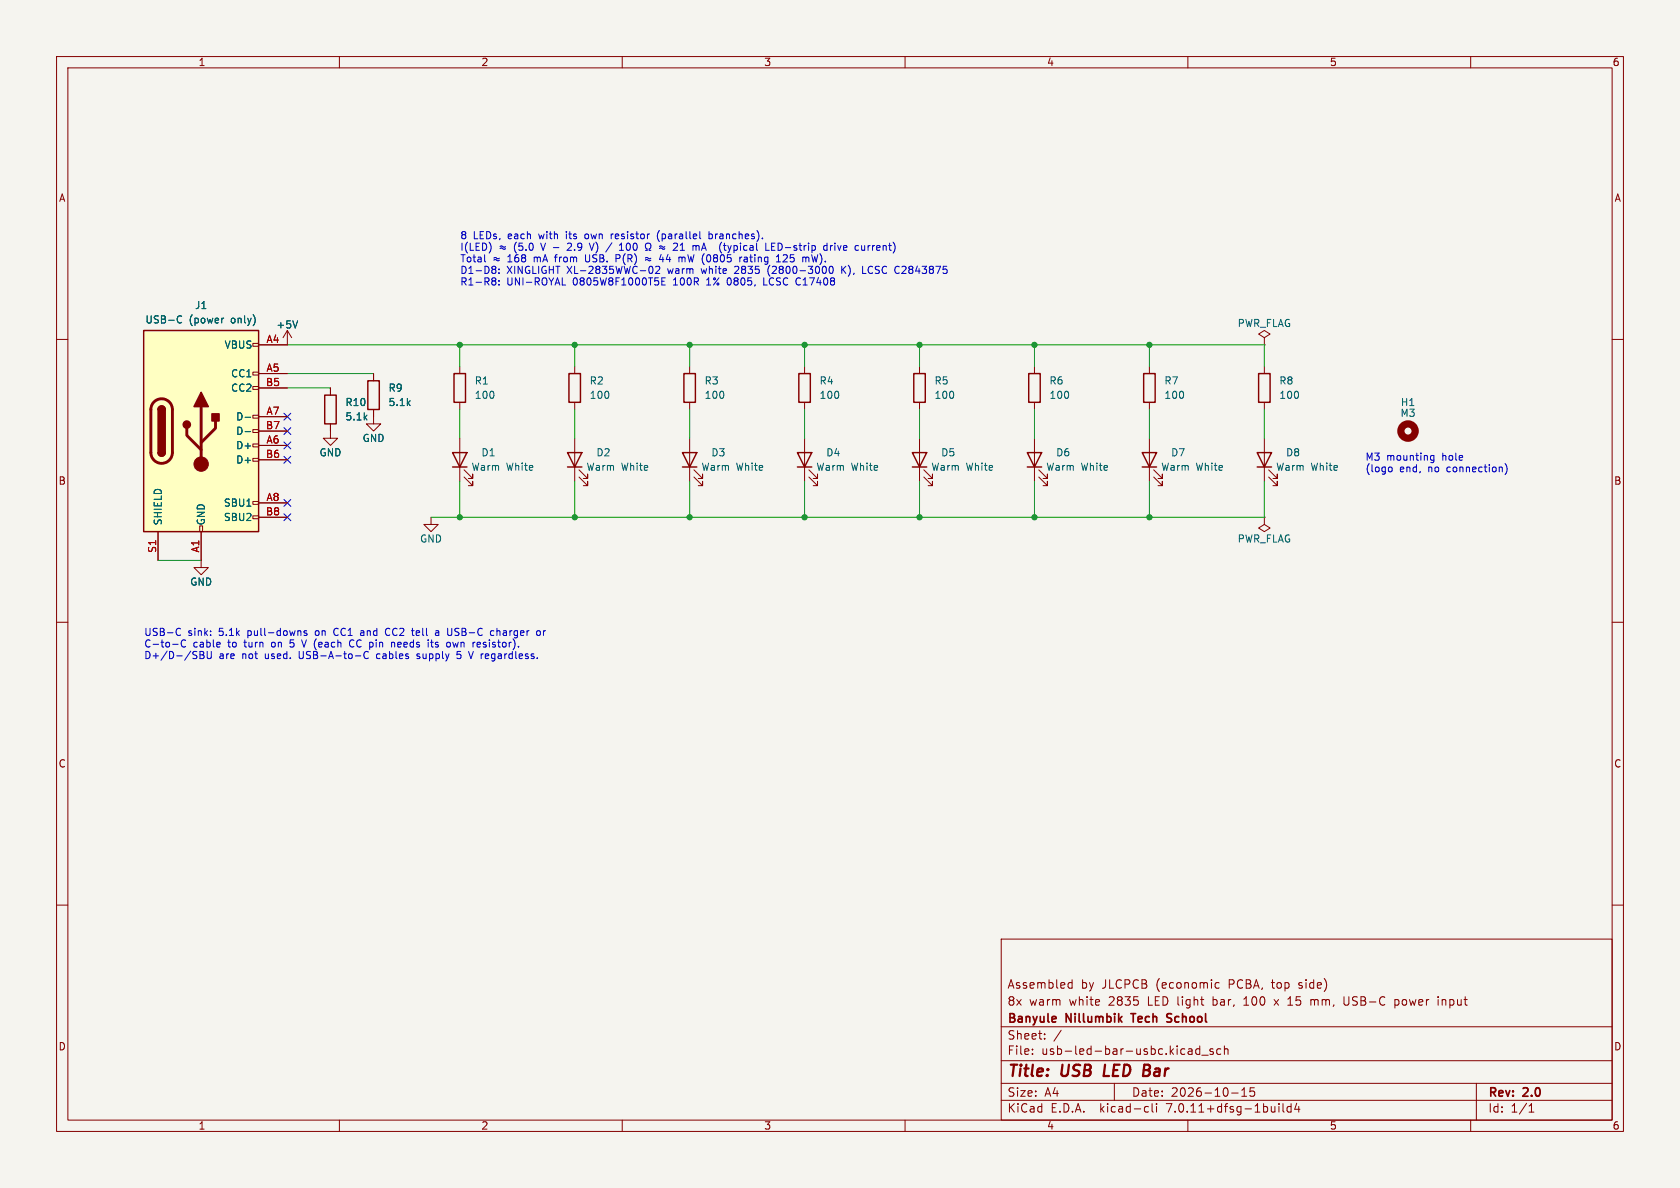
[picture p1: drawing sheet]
(kicad_sch (version 20230121) (generator eeschema)

 (paper "A4")

 (title_block
  (title "USB LED Bar")
  (date "2026-10-15")
  (rev "2.0")
  (company "Banyule Nillumbik Tech School")
  (comment 1 "8x warm white 2835 LED light bar, 100 x 15 mm, USB-C power input")
  (comment 2 "Assembled by JLCPCB (economic PCBA, top side)"))

 (lib_symbols
  (symbol "Connector:USB_C_Receptacle_USB2.0_16P" (pin_names (offset 1.016)) (in_bom yes) (on_board yes)
   (property "Reference" "J" (at 0 22.225 0) (effects (font (size 1.27 1.27))))
   (property "Value" "USB_C_Receptacle_USB2.0_16P" (at 0 19.685 0) (effects (font (size 1.27 1.27))))
   (property "Footprint" "" (at 3.81 0 0) (effects (font (size 1.27 1.27)) hide))
   (property "Datasheet" "https://www.usb.org/sites/default/files/documents/usb_type-c.zip" (at 3.81 0 0) (effects (font (size 1.27 1.27)) hide))
   (symbol "USB_C_Receptacle_USB2.0_16P_0_0"
    (rectangle (start -0.254 -17.78) (end 0.254 -16.764) (stroke (width 0) (type default)) (fill (type none)))
    (rectangle (start 10.16 -14.986) (end 9.144 -15.494) (stroke (width 0) (type default)) (fill (type none)))
    (rectangle (start 10.16 -12.446) (end 9.144 -12.954) (stroke (width 0) (type default)) (fill (type none)))
    (rectangle (start 10.16 -4.826) (end 9.144 -5.334) (stroke (width 0) (type default)) (fill (type none)))
    (rectangle (start 10.16 -2.286) (end 9.144 -2.794) (stroke (width 0) (type default)) (fill (type none)))
    (rectangle (start 10.16 0.254) (end 9.144 -0.254) (stroke (width 0) (type default)) (fill (type none)))
    (rectangle (start 10.16 2.794) (end 9.144 2.286) (stroke (width 0) (type default)) (fill (type none)))
    (rectangle (start 10.16 7.874) (end 9.144 7.366) (stroke (width 0) (type default)) (fill (type none)))
    (rectangle (start 10.16 10.414) (end 9.144 9.906) (stroke (width 0) (type default)) (fill (type none)))
    (rectangle (start 10.16 15.494) (end 9.144 14.986) (stroke (width 0) (type default)) (fill (type none))))
   (symbol "USB_C_Receptacle_USB2.0_16P_0_1"
    (rectangle (start -10.16 17.78) (end 10.16 -17.78) (stroke (width 0.254) (type default)) (fill (type background)))
    (arc (start -8.89 -3.81) (mid -6.985 -5.7067) (end -5.08 -3.81) (stroke (width 0.508) (type default)) (fill (type none)))
    (arc (start -7.62 -3.81) (mid -6.985 -4.4423) (end -6.35 -3.81) (stroke (width 0.254) (type default)) (fill (type none)))
    (arc (start -7.62 -3.81) (mid -6.985 -4.4423) (end -6.35 -3.81) (stroke (width 0.254) (type default)) (fill (type outline)))
    (rectangle (start -7.62 -3.81) (end -6.35 3.81) (stroke (width 0.254) (type default)) (fill (type outline)))
    (arc (start -6.35 3.81) (mid -6.985 4.4423) (end -7.62 3.81) (stroke (width 0.254) (type default)) (fill (type none)))
    (arc (start -6.35 3.81) (mid -6.985 4.4423) (end -7.62 3.81) (stroke (width 0.254) (type default)) (fill (type outline)))
    (arc (start -5.08 3.81) (mid -6.985 5.7067) (end -8.89 3.81) (stroke (width 0.508) (type default)) (fill (type none)))
    (circle (center -2.54 1.143) (radius 0.635) (stroke (width 0.254) (type default)) (fill (type outline)))
    (circle (center 0 -5.842) (radius 1.27) (stroke (width 0) (type default)) (fill (type outline)))
    (polyline (pts (xy -8.89 -3.81) (xy -8.89 3.81)) (stroke (width 0.508) (type default)) (fill (type none)))
    (polyline (pts (xy -5.08 3.81) (xy -5.08 -3.81)) (stroke (width 0.508) (type default)) (fill (type none)))
    (polyline (pts (xy 0 -5.842) (xy 0 4.318)) (stroke (width 0.508) (type default)) (fill (type none)))
    (polyline (pts (xy 0 -3.302) (xy -2.54 -0.762) (xy -2.54 0.508)) (stroke (width 0.508) (type default)) (fill (type none)))
    (polyline (pts (xy 0 -2.032) (xy 2.54 0.508) (xy 2.54 1.778)) (stroke (width 0.508) (type default)) (fill (type none)))
    (polyline (pts (xy -1.27 4.318) (xy 0 6.858) (xy 1.27 4.318) (xy -1.27 4.318)) (stroke (width 0.254) (type default)) (fill (type outline)))
    (rectangle (start 1.905 1.778) (end 3.175 3.048) (stroke (width 0.254) (type default)) (fill (type outline))))
   (symbol "USB_C_Receptacle_USB2.0_16P_1_1"
    (pin passive line (at 0 -22.86 90) (length 5.08) (name "GND" (effects (font (size 1.27 1.27)))) (number "A1" (effects (font (size 1.27 1.27)))))
    (pin passive line (at 0 -22.86 90) (length 5.08) hide (name "GND" (effects (font (size 1.27 1.27)))) (number "A12" (effects (font (size 1.27 1.27)))))
    (pin passive line (at 15.24 15.24 180) (length 5.08) (name "VBUS" (effects (font (size 1.27 1.27)))) (number "A4" (effects (font (size 1.27 1.27)))))
    (pin bidirectional line (at 15.24 10.16 180) (length 5.08) (name "CC1" (effects (font (size 1.27 1.27)))) (number "A5" (effects (font (size 1.27 1.27)))))
    (pin bidirectional line (at 15.24 -2.54 180) (length 5.08) (name "D+" (effects (font (size 1.27 1.27)))) (number "A6" (effects (font (size 1.27 1.27)))))
    (pin bidirectional line (at 15.24 2.54 180) (length 5.08) (name "D-" (effects (font (size 1.27 1.27)))) (number "A7" (effects (font (size 1.27 1.27)))))
    (pin bidirectional line (at 15.24 -12.7 180) (length 5.08) (name "SBU1" (effects (font (size 1.27 1.27)))) (number "A8" (effects (font (size 1.27 1.27)))))
    (pin passive line (at 15.24 15.24 180) (length 5.08) hide (name "VBUS" (effects (font (size 1.27 1.27)))) (number "A9" (effects (font (size 1.27 1.27)))))
    (pin passive line (at 0 -22.86 90) (length 5.08) hide (name "GND" (effects (font (size 1.27 1.27)))) (number "B1" (effects (font (size 1.27 1.27)))))
    (pin passive line (at 0 -22.86 90) (length 5.08) hide (name "GND" (effects (font (size 1.27 1.27)))) (number "B12" (effects (font (size 1.27 1.27)))))
    (pin passive line (at 15.24 15.24 180) (length 5.08) hide (name "VBUS" (effects (font (size 1.27 1.27)))) (number "B4" (effects (font (size 1.27 1.27)))))
    (pin bidirectional line (at 15.24 7.62 180) (length 5.08) (name "CC2" (effects (font (size 1.27 1.27)))) (number "B5" (effects (font (size 1.27 1.27)))))
    (pin bidirectional line (at 15.24 -5.08 180) (length 5.08) (name "D+" (effects (font (size 1.27 1.27)))) (number "B6" (effects (font (size 1.27 1.27)))))
    (pin bidirectional line (at 15.24 0 180) (length 5.08) (name "D-" (effects (font (size 1.27 1.27)))) (number "B7" (effects (font (size 1.27 1.27)))))
    (pin bidirectional line (at 15.24 -15.24 180) (length 5.08) (name "SBU2" (effects (font (size 1.27 1.27)))) (number "B8" (effects (font (size 1.27 1.27)))))
    (pin passive line (at 15.24 15.24 180) (length 5.08) hide (name "VBUS" (effects (font (size 1.27 1.27)))) (number "B9" (effects (font (size 1.27 1.27)))))
    (pin passive line (at -7.62 -22.86 90) (length 5.08) (name "SHIELD" (effects (font (size 1.27 1.27)))) (number "S1" (effects (font (size 1.27 1.27)))))))
  (symbol "Device:LED" (pin_numbers hide) (pin_names (offset 1.016) hide) (in_bom yes) (on_board yes)
   (property "Reference" "D" (at 0 2.54 0) (effects (font (size 1.27 1.27))))
   (property "Value" "LED" (at 0 -2.54 0) (effects (font (size 1.27 1.27))))
   (property "Footprint" "" (at 0 0 0) (effects (font (size 1.27 1.27)) hide))
   (property "Datasheet" "~" (at 0 0 0) (effects (font (size 1.27 1.27)) hide))
   (symbol "LED_0_1"
    (polyline (pts (xy -1.27 -1.27) (xy -1.27 1.27)) (stroke (width 0.254) (type default)) (fill (type none)))
    (polyline (pts (xy -1.27 0) (xy 1.27 0)) (stroke (width 0) (type default)) (fill (type none)))
    (polyline (pts (xy 1.27 -1.27) (xy 1.27 1.27) (xy -1.27 0) (xy 1.27 -1.27)) (stroke (width 0.254) (type default)) (fill (type none)))
    (polyline (pts (xy -3.048 -0.762) (xy -4.572 -2.286) (xy -3.81 -2.286) (xy -4.572 -2.286) (xy -4.572 -1.524)) (stroke (width 0) (type default)) (fill (type none)))
    (polyline (pts (xy -1.778 -0.762) (xy -3.302 -2.286) (xy -2.54 -2.286) (xy -3.302 -2.286) (xy -3.302 -1.524)) (stroke (width 0) (type default)) (fill (type none))))
   (symbol "LED_1_1"
    (pin passive line (at -3.81 0 0) (length 2.54) (name "K" (effects (font (size 1.27 1.27)))) (number "1" (effects (font (size 1.27 1.27)))))
    (pin passive line (at 3.81 0 180) (length 2.54) (name "A" (effects (font (size 1.27 1.27)))) (number "2" (effects (font (size 1.27 1.27)))))))
  (symbol "Device:R" (pin_numbers hide) (pin_names (offset 0)) (in_bom yes) (on_board yes)
   (property "Reference" "R" (at 2.032 0 90) (effects (font (size 1.27 1.27))))
   (property "Value" "R" (at 0 0 90) (effects (font (size 1.27 1.27))))
   (property "Footprint" "" (at -1.778 0 90) (effects (font (size 1.27 1.27)) hide))
   (property "Datasheet" "~" (at 0 0 0) (effects (font (size 1.27 1.27)) hide))
   (symbol "R_0_1"
    (rectangle (start -1.016 -2.54) (end 1.016 2.54) (stroke (width 0.254) (type default)) (fill (type none))))
   (symbol "R_1_1"
    (pin passive line (at 0 3.81 270) (length 1.27) (name "~" (effects (font (size 1.27 1.27)))) (number "1" (effects (font (size 1.27 1.27)))))
    (pin passive line (at 0 -3.81 90) (length 1.27) (name "~" (effects (font (size 1.27 1.27)))) (number "2" (effects (font (size 1.27 1.27)))))))
  (symbol "power:+5V" (power) (pin_names (offset 0)) (in_bom yes) (on_board yes)
   (property "Reference" "#PWR" (at 0 -3.81 0) (effects (font (size 1.27 1.27)) hide))
   (property "Value" "+5V" (at 0 3.556 0) (effects (font (size 1.27 1.27))))
   (property "Footprint" "" (at 0 0 0) (effects (font (size 1.27 1.27)) hide))
   (property "Datasheet" "" (at 0 0 0) (effects (font (size 1.27 1.27)) hide))
   (symbol "+5V_0_1"
    (polyline (pts (xy -0.762 1.27) (xy 0 2.54)) (stroke (width 0) (type default)) (fill (type none)))
    (polyline (pts (xy 0 0) (xy 0 2.54)) (stroke (width 0) (type default)) (fill (type none)))
    (polyline (pts (xy 0 2.54) (xy 0.762 1.27)) (stroke (width 0) (type default)) (fill (type none))))
   (symbol "+5V_1_1"
    (pin power_in line (at 0 0 90) (length 0) hide (name "+5V" (effects (font (size 1.27 1.27)))) (number "1" (effects (font (size 1.27 1.27)))))))
  (symbol "power:GND" (power) (pin_names (offset 0)) (in_bom yes) (on_board yes)
   (property "Reference" "#PWR" (at 0 -6.35 0) (effects (font (size 1.27 1.27)) hide))
   (property "Value" "GND" (at 0 -3.81 0) (effects (font (size 1.27 1.27))))
   (property "Footprint" "" (at 0 0 0) (effects (font (size 1.27 1.27)) hide))
   (property "Datasheet" "" (at 0 0 0) (effects (font (size 1.27 1.27)) hide))
   (symbol "GND_0_1"
    (polyline (pts (xy 0 0) (xy 0 -1.27) (xy 1.27 -1.27) (xy 0 -2.54) (xy -1.27 -1.27) (xy 0 -1.27)) (stroke (width 0) (type default)) (fill (type none))))
   (symbol "GND_1_1"
    (pin power_in line (at 0 0 270) (length 0) hide (name "GND" (effects (font (size 1.27 1.27)))) (number "1" (effects (font (size 1.27 1.27)))))))
  (symbol "power:PWR_FLAG" (power) (pin_numbers hide) (pin_names (offset 0) hide) (in_bom yes) (on_board yes)
   (property "Reference" "#FLG" (at 0 1.905 0) (effects (font (size 1.27 1.27)) hide))
   (property "Value" "PWR_FLAG" (at 0 3.81 0) (effects (font (size 1.27 1.27))))
   (property "Footprint" "" (at 0 0 0) (effects (font (size 1.27 1.27)) hide))
   (property "Datasheet" "~" (at 0 0 0) (effects (font (size 1.27 1.27)) hide))
   (symbol "PWR_FLAG_0_0"
    (pin power_out line (at 0 0 90) (length 0) (name "pwr" (effects (font (size 1.27 1.27)))) (number "1" (effects (font (size 1.27 1.27))))))
   (symbol "PWR_FLAG_0_1"
    (polyline (pts (xy 0 0) (xy 0 1.27) (xy -1.016 1.905) (xy 0 2.54) (xy 1.016 1.905) (xy 0 1.27)) (stroke (width 0) (type default)) (fill (type none)))))
  (symbol "Mechanical:MountingHole" (pin_names (offset 1.016)) (in_bom yes) (on_board yes)
   (property "Reference" "H" (at 0 5.08 0) (effects (font (size 1.27 1.27))))
   (property "Value" "MountingHole" (at 0 3.175 0) (effects (font (size 1.27 1.27))))
   (property "Footprint" "" (at 0 0 0) (effects (font (size 1.27 1.27)) hide))
   (property "Datasheet" "~" (at 0 0 0) (effects (font (size 1.27 1.27)) hide))
   (symbol "MountingHole_0_1"
    (circle (center 0 0) (radius 1.27) (stroke (width 1.27) (type default)) (fill (type none))))))

 (junction (at 81.28 60.96) (diameter 0) (color 0 0 0 0))
 (junction (at 81.28 91.44) (diameter 0) (color 0 0 0 0))
 (junction (at 101.6 60.96) (diameter 0) (color 0 0 0 0))
 (junction (at 101.6 91.44) (diameter 0) (color 0 0 0 0))
 (junction (at 121.92 60.96) (diameter 0) (color 0 0 0 0))
 (junction (at 121.92 91.44) (diameter 0) (color 0 0 0 0))
 (junction (at 142.24 60.96) (diameter 0) (color 0 0 0 0))
 (junction (at 142.24 91.44) (diameter 0) (color 0 0 0 0))
 (junction (at 162.56 60.96) (diameter 0) (color 0 0 0 0))
 (junction (at 162.56 91.44) (diameter 0) (color 0 0 0 0))
 (junction (at 182.88 60.96) (diameter 0) (color 0 0 0 0))
 (junction (at 182.88 91.44) (diameter 0) (color 0 0 0 0))
 (junction (at 203.2 60.96) (diameter 0) (color 0 0 0 0))
 (junction (at 203.2 91.44) (diameter 0) (color 0 0 0 0))
 (no_connect (at 50.8 73.66))
 (no_connect (at 50.8 76.2))
 (no_connect (at 50.8 78.74))
 (no_connect (at 50.8 81.28))
 (no_connect (at 50.8 88.9))
 (no_connect (at 50.8 91.44))
 (wire (pts (xy 50.8 66.04) (xy 66.04 66.04)) (stroke (width 0) (type default)))
 (wire (pts (xy 50.8 68.58) (xy 58.42 68.58)) (stroke (width 0) (type default)))
 (wire (pts (xy 27.94 99.06) (xy 35.56 99.06)) (stroke (width 0) (type default)))
 (wire (pts (xy 50.8 60.96) (xy 81.28 60.96)) (stroke (width 0) (type default)))
 (wire (pts (xy 81.28 60.96) (xy 101.6 60.96)) (stroke (width 0) (type default)))
 (wire (pts (xy 101.6 60.96) (xy 121.92 60.96)) (stroke (width 0) (type default)))
 (wire (pts (xy 121.92 60.96) (xy 142.24 60.96)) (stroke (width 0) (type default)))
 (wire (pts (xy 142.24 60.96) (xy 162.56 60.96)) (stroke (width 0) (type default)))
 (wire (pts (xy 162.56 60.96) (xy 182.88 60.96)) (stroke (width 0) (type default)))
 (wire (pts (xy 182.88 60.96) (xy 203.2 60.96)) (stroke (width 0) (type default)))
 (wire (pts (xy 203.2 60.96) (xy 223.52 60.96)) (stroke (width 0) (type default)))
 (wire (pts (xy 76.2 91.44) (xy 81.28 91.44)) (stroke (width 0) (type default)))
 (wire (pts (xy 81.28 91.44) (xy 101.6 91.44)) (stroke (width 0) (type default)))
 (wire (pts (xy 101.6 91.44) (xy 121.92 91.44)) (stroke (width 0) (type default)))
 (wire (pts (xy 121.92 91.44) (xy 142.24 91.44)) (stroke (width 0) (type default)))
 (wire (pts (xy 142.24 91.44) (xy 162.56 91.44)) (stroke (width 0) (type default)))
 (wire (pts (xy 162.56 91.44) (xy 182.88 91.44)) (stroke (width 0) (type default)))
 (wire (pts (xy 182.88 91.44) (xy 203.2 91.44)) (stroke (width 0) (type default)))
 (wire (pts (xy 203.2 91.44) (xy 223.52 91.44)) (stroke (width 0) (type default)))
 (wire (pts (xy 81.28 60.96) (xy 81.28 64.77)) (stroke (width 0) (type default)))
 (wire (pts (xy 81.28 72.39) (xy 81.28 77.47)) (stroke (width 0) (type default)))
 (wire (pts (xy 81.28 85.09) (xy 81.28 91.44)) (stroke (width 0) (type default)))
 (wire (pts (xy 101.6 60.96) (xy 101.6 64.77)) (stroke (width 0) (type default)))
 (wire (pts (xy 101.6 72.39) (xy 101.6 77.47)) (stroke (width 0) (type default)))
 (wire (pts (xy 101.6 85.09) (xy 101.6 91.44)) (stroke (width 0) (type default)))
 (wire (pts (xy 121.92 60.96) (xy 121.92 64.77)) (stroke (width 0) (type default)))
 (wire (pts (xy 121.92 72.39) (xy 121.92 77.47)) (stroke (width 0) (type default)))
 (wire (pts (xy 121.92 85.09) (xy 121.92 91.44)) (stroke (width 0) (type default)))
 (wire (pts (xy 142.24 60.96) (xy 142.24 64.77)) (stroke (width 0) (type default)))
 (wire (pts (xy 142.24 72.39) (xy 142.24 77.47)) (stroke (width 0) (type default)))
 (wire (pts (xy 142.24 85.09) (xy 142.24 91.44)) (stroke (width 0) (type default)))
 (wire (pts (xy 162.56 60.96) (xy 162.56 64.77)) (stroke (width 0) (type default)))
 (wire (pts (xy 162.56 72.39) (xy 162.56 77.47)) (stroke (width 0) (type default)))
 (wire (pts (xy 162.56 85.09) (xy 162.56 91.44)) (stroke (width 0) (type default)))
 (wire (pts (xy 182.88 60.96) (xy 182.88 64.77)) (stroke (width 0) (type default)))
 (wire (pts (xy 182.88 72.39) (xy 182.88 77.47)) (stroke (width 0) (type default)))
 (wire (pts (xy 182.88 85.09) (xy 182.88 91.44)) (stroke (width 0) (type default)))
 (wire (pts (xy 203.2 60.96) (xy 203.2 64.77)) (stroke (width 0) (type default)))
 (wire (pts (xy 203.2 72.39) (xy 203.2 77.47)) (stroke (width 0) (type default)))
 (wire (pts (xy 203.2 85.09) (xy 203.2 91.44)) (stroke (width 0) (type default)))
 (wire (pts (xy 223.52 60.96) (xy 223.52 64.77)) (stroke (width 0) (type default)))
 (wire (pts (xy 223.52 72.39) (xy 223.52 77.47)) (stroke (width 0) (type default)))
 (wire (pts (xy 223.52 85.09) (xy 223.52 91.44)) (stroke (width 0) (type default)))
 (text "USB-C sink: 5.1k pull-downs on CC1 and CC2 tell a USB-C charger or\nC-to-C cable to turn on 5 V (each CC pin needs its own resistor).\nD+/D-/SBU are not used. USB-A-to-C cables supply 5 V regardless." (at 25.4 116.84 0) (effects (font (size 1.27 1.27)) (justify left bottom)))
 (text "M3 mounting hole\n(logo end, no connection)" (at 241.3 83.82 0) (effects (font (size 1.27 1.27)) (justify left bottom)))
 (text "8 LEDs, each with its own resistor (parallel branches).\nI(LED) ≈ (5.0 V - 2.9 V) / 100 Ω ≈ 21 mA  (typical LED-strip drive current)\nTotal ≈ 168 mA from USB. P(R) ≈ 44 mW (0805 rating 125 mW).\nD1-D8: XINGLIGHT XL-2835WWC-02 warm white 2835 (2800-3000 K), LCSC C2843875\nR1-R8: UNI-ROYAL 0805W8F1000T5E 100R 1% 0805, LCSC C17408" (at 81.28 50.8 0) (effects (font (size 1.27 1.27)) (justify left bottom)))
 (symbol (lib_id "Connector:USB_C_Receptacle_USB2.0_16P") (at 35.56 76.2 0) (unit 1) (in_bom yes) (on_board yes) (dnp no)
  (property "Reference" "J1" (at 35.56 53.975 0) (effects (font (size 1.27 1.27))))
  (property "Value" "USB-C (power only)" (at 35.56 56.515 0) (effects (font (size 1.27 1.27))))
  (property "Footprint" "usb-led-bar:USB_C_Receptacle_HRO_TYPE-C-31-M-12" (at 39.37 76.2 0) (effects (font (size 1.27 1.27)) hide))
  (property "Datasheet" "https://www.usb.org/sites/default/files/documents/usb_type-c.zip" (at 35.56 76.2 0) (effects (font (size 1.27 1.27)) hide))
  (property "LCSC" "C165948" (at 35.56 76.2 0) (effects (font (size 1.27 1.27)) hide))
  (property "MPN" "TYPE-C-31-M-12" (at 35.56 76.2 0) (effects (font (size 1.27 1.27)) hide))
  (property "Manufacturer" "Korean Hroparts Elec" (at 35.56 76.2 0) (effects (font (size 1.27 1.27)) hide)) (pin "A1") (pin "A12") (pin "A4") (pin "A5") (pin "A6") (pin "A7") (pin "A8") (pin "A9") (pin "B1") (pin "B12") (pin "B4") (pin "B5") (pin "B6") (pin "B7") (pin "B8") (pin "B9") (pin "S1"))
 (symbol (lib_id "power:+5V") (at 50.8 60.96 0) (unit 1) (in_bom no) (on_board no) (dnp no)
  (property "Reference" "#PWR01" (at 50.8 64.77 0) (effects (font (size 1.27 1.27)) hide))
  (property "Value" "+5V" (at 50.8 57.404 0) (effects (font (size 1.27 1.27))))
  (property "Footprint" "" (at 50.8 60.96 0) (effects (font (size 1.27 1.27)) hide))
  (property "Datasheet" "" (at 50.8 60.96 0) (effects (font (size 1.27 1.27)) hide)) (pin "1"))
 (symbol (lib_id "Device:R") (at 66.04 69.85 0) (unit 1) (in_bom yes) (on_board yes) (dnp no)
  (property "Reference" "R9" (at 68.58 68.58 0) (effects (font (size 1.27 1.27)) (justify left)))
  (property "Value" "5.1k" (at 68.58 71.12 0) (effects (font (size 1.27 1.27)) (justify left)))
  (property "Footprint" "usb-led-bar:R_0805_2012Metric" (at 64.262 69.85 90) (effects (font (size 1.27 1.27)) hide))
  (property "Datasheet" "~" (at 66.04 69.85 0) (effects (font (size 1.27 1.27)) hide))
  (property "LCSC" "C27834" (at 66.04 69.85 0) (effects (font (size 1.27 1.27)) hide))
  (property "MPN" "0805W8F5101T5E" (at 66.04 69.85 0) (effects (font (size 1.27 1.27)) hide))
  (property "Manufacturer" "UNI-ROYAL" (at 66.04 69.85 0) (effects (font (size 1.27 1.27)) hide)) (pin "1") (pin "2"))
 (symbol (lib_id "Device:R") (at 58.42 72.39 0) (unit 1) (in_bom yes) (on_board yes) (dnp no)
  (property "Reference" "R10" (at 60.96 71.12 0) (effects (font (size 1.27 1.27)) (justify left)))
  (property "Value" "5.1k" (at 60.96 73.66 0) (effects (font (size 1.27 1.27)) (justify left)))
  (property "Footprint" "usb-led-bar:R_0805_2012Metric" (at 56.642 72.39 90) (effects (font (size 1.27 1.27)) hide))
  (property "Datasheet" "~" (at 58.42 72.39 0) (effects (font (size 1.27 1.27)) hide))
  (property "LCSC" "C27834" (at 58.42 72.39 0) (effects (font (size 1.27 1.27)) hide))
  (property "MPN" "0805W8F5101T5E" (at 58.42 72.39 0) (effects (font (size 1.27 1.27)) hide))
  (property "Manufacturer" "UNI-ROYAL" (at 58.42 72.39 0) (effects (font (size 1.27 1.27)) hide)) (pin "1") (pin "2"))
 (symbol (lib_id "power:GND") (at 66.04 73.66 0) (unit 1) (in_bom no) (on_board no) (dnp no)
  (property "Reference" "#PWR02" (at 66.04 80.01 0) (effects (font (size 1.27 1.27)) hide))
  (property "Value" "GND" (at 66.04 77.47 0) (effects (font (size 1.27 1.27))))
  (property "Footprint" "" (at 66.04 73.66 0) (effects (font (size 1.27 1.27)) hide))
  (property "Datasheet" "" (at 66.04 73.66 0) (effects (font (size 1.27 1.27)) hide)) (pin "1"))
 (symbol (lib_id "power:GND") (at 58.42 76.2 0) (unit 1) (in_bom no) (on_board no) (dnp no)
  (property "Reference" "#PWR03" (at 58.42 82.55 0) (effects (font (size 1.27 1.27)) hide))
  (property "Value" "GND" (at 58.42 80.01 0) (effects (font (size 1.27 1.27))))
  (property "Footprint" "" (at 58.42 76.2 0) (effects (font (size 1.27 1.27)) hide))
  (property "Datasheet" "" (at 58.42 76.2 0) (effects (font (size 1.27 1.27)) hide)) (pin "1"))
 (symbol (lib_id "power:GND") (at 35.56 99.06 0) (unit 1) (in_bom no) (on_board no) (dnp no)
  (property "Reference" "#PWR04" (at 35.56 105.41 0) (effects (font (size 1.27 1.27)) hide))
  (property "Value" "GND" (at 35.56 102.87 0) (effects (font (size 1.27 1.27))))
  (property "Footprint" "" (at 35.56 99.06 0) (effects (font (size 1.27 1.27)) hide))
  (property "Datasheet" "" (at 35.56 99.06 0) (effects (font (size 1.27 1.27)) hide)) (pin "1"))
 (symbol (lib_id "power:GND") (at 76.2 91.44 0) (unit 1) (in_bom no) (on_board no) (dnp no)
  (property "Reference" "#PWR05" (at 76.2 97.79 0) (effects (font (size 1.27 1.27)) hide))
  (property "Value" "GND" (at 76.2 95.25 0) (effects (font (size 1.27 1.27))))
  (property "Footprint" "" (at 76.2 91.44 0) (effects (font (size 1.27 1.27)) hide))
  (property "Datasheet" "" (at 76.2 91.44 0) (effects (font (size 1.27 1.27)) hide)) (pin "1"))
 (symbol (lib_id "Device:R") (at 81.28 68.58 0) (unit 1) (in_bom yes) (on_board yes) (dnp no)
  (property "Reference" "R1" (at 83.82 67.31 0) (effects (font (size 1.27 1.27)) (justify left)))
  (property "Value" "100" (at 83.82 69.85 0) (effects (font (size 1.27 1.27)) (justify left)))
  (property "Footprint" "usb-led-bar:R_0805_2012Metric" (at 79.502 68.58 90) (effects (font (size 1.27 1.27)) hide))
  (property "Datasheet" "~" (at 81.28 68.58 0) (effects (font (size 1.27 1.27)) hide))
  (property "LCSC" "C17408" (at 81.28 68.58 0) (effects (font (size 1.27 1.27)) hide))
  (property "MPN" "0805W8F1000T5E" (at 81.28 68.58 0) (effects (font (size 1.27 1.27)) hide))
  (property "Manufacturer" "UNI-ROYAL" (at 81.28 68.58 0) (effects (font (size 1.27 1.27)) hide)) (pin "1") (pin "2"))
 (symbol (lib_id "Device:LED") (at 81.28 81.28 90) (unit 1) (in_bom yes) (on_board yes) (dnp no)
  (property "Reference" "D1" (at 86.36 80.01 90) (effects (font (size 1.27 1.27))))
  (property "Value" "Warm White" (at 88.9 82.55 90) (effects (font (size 1.27 1.27))))
  (property "Footprint" "usb-led-bar:LED_2835_PolarityTolerant" (at 81.28 81.28 90) (effects (font (size 1.27 1.27)) hide))
  (property "Datasheet" "~" (at 81.28 81.28 0) (effects (font (size 1.27 1.27)) hide))
  (property "LCSC" "C2843875" (at 81.28 81.28 0) (effects (font (size 1.27 1.27)) hide))
  (property "MPN" "XL-2835WWC-02" (at 81.28 81.28 0) (effects (font (size 1.27 1.27)) hide))
  (property "Manufacturer" "XINGLIGHT" (at 81.28 81.28 0) (effects (font (size 1.27 1.27)) hide)) (pin "1") (pin "2"))
 (symbol (lib_id "Device:R") (at 101.6 68.58 0) (unit 1) (in_bom yes) (on_board yes) (dnp no)
  (property "Reference" "R2" (at 104.14 67.31 0) (effects (font (size 1.27 1.27)) (justify left)))
  (property "Value" "100" (at 104.14 69.85 0) (effects (font (size 1.27 1.27)) (justify left)))
  (property "Footprint" "usb-led-bar:R_0805_2012Metric" (at 99.822 68.58 90) (effects (font (size 1.27 1.27)) hide))
  (property "Datasheet" "~" (at 101.6 68.58 0) (effects (font (size 1.27 1.27)) hide))
  (property "LCSC" "C17408" (at 101.6 68.58 0) (effects (font (size 1.27 1.27)) hide))
  (property "MPN" "0805W8F1000T5E" (at 101.6 68.58 0) (effects (font (size 1.27 1.27)) hide))
  (property "Manufacturer" "UNI-ROYAL" (at 101.6 68.58 0) (effects (font (size 1.27 1.27)) hide)) (pin "1") (pin "2"))
 (symbol (lib_id "Device:LED") (at 101.6 81.28 90) (unit 1) (in_bom yes) (on_board yes) (dnp no)
  (property "Reference" "D2" (at 106.68 80.01 90) (effects (font (size 1.27 1.27))))
  (property "Value" "Warm White" (at 109.22 82.55 90) (effects (font (size 1.27 1.27))))
  (property "Footprint" "usb-led-bar:LED_2835_PolarityTolerant" (at 101.6 81.28 90) (effects (font (size 1.27 1.27)) hide))
  (property "Datasheet" "~" (at 101.6 81.28 0) (effects (font (size 1.27 1.27)) hide))
  (property "LCSC" "C2843875" (at 101.6 81.28 0) (effects (font (size 1.27 1.27)) hide))
  (property "MPN" "XL-2835WWC-02" (at 101.6 81.28 0) (effects (font (size 1.27 1.27)) hide))
  (property "Manufacturer" "XINGLIGHT" (at 101.6 81.28 0) (effects (font (size 1.27 1.27)) hide)) (pin "1") (pin "2"))
 (symbol (lib_id "Device:R") (at 121.92 68.58 0) (unit 1) (in_bom yes) (on_board yes) (dnp no)
  (property "Reference" "R3" (at 124.46 67.31 0) (effects (font (size 1.27 1.27)) (justify left)))
  (property "Value" "100" (at 124.46 69.85 0) (effects (font (size 1.27 1.27)) (justify left)))
  (property "Footprint" "usb-led-bar:R_0805_2012Metric" (at 120.142 68.58 90) (effects (font (size 1.27 1.27)) hide))
  (property "Datasheet" "~" (at 121.92 68.58 0) (effects (font (size 1.27 1.27)) hide))
  (property "LCSC" "C17408" (at 121.92 68.58 0) (effects (font (size 1.27 1.27)) hide))
  (property "MPN" "0805W8F1000T5E" (at 121.92 68.58 0) (effects (font (size 1.27 1.27)) hide))
  (property "Manufacturer" "UNI-ROYAL" (at 121.92 68.58 0) (effects (font (size 1.27 1.27)) hide)) (pin "1") (pin "2"))
 (symbol (lib_id "Device:LED") (at 121.92 81.28 90) (unit 1) (in_bom yes) (on_board yes) (dnp no)
  (property "Reference" "D3" (at 127 80.01 90) (effects (font (size 1.27 1.27))))
  (property "Value" "Warm White" (at 129.54 82.55 90) (effects (font (size 1.27 1.27))))
  (property "Footprint" "usb-led-bar:LED_2835_PolarityTolerant" (at 121.92 81.28 90) (effects (font (size 1.27 1.27)) hide))
  (property "Datasheet" "~" (at 121.92 81.28 0) (effects (font (size 1.27 1.27)) hide))
  (property "LCSC" "C2843875" (at 121.92 81.28 0) (effects (font (size 1.27 1.27)) hide))
  (property "MPN" "XL-2835WWC-02" (at 121.92 81.28 0) (effects (font (size 1.27 1.27)) hide))
  (property "Manufacturer" "XINGLIGHT" (at 121.92 81.28 0) (effects (font (size 1.27 1.27)) hide)) (pin "1") (pin "2"))
 (symbol (lib_id "Device:R") (at 142.24 68.58 0) (unit 1) (in_bom yes) (on_board yes) (dnp no)
  (property "Reference" "R4" (at 144.78 67.31 0) (effects (font (size 1.27 1.27)) (justify left)))
  (property "Value" "100" (at 144.78 69.85 0) (effects (font (size 1.27 1.27)) (justify left)))
  (property "Footprint" "usb-led-bar:R_0805_2012Metric" (at 140.462 68.58 90) (effects (font (size 1.27 1.27)) hide))
  (property "Datasheet" "~" (at 142.24 68.58 0) (effects (font (size 1.27 1.27)) hide))
  (property "LCSC" "C17408" (at 142.24 68.58 0) (effects (font (size 1.27 1.27)) hide))
  (property "MPN" "0805W8F1000T5E" (at 142.24 68.58 0) (effects (font (size 1.27 1.27)) hide))
  (property "Manufacturer" "UNI-ROYAL" (at 142.24 68.58 0) (effects (font (size 1.27 1.27)) hide)) (pin "1") (pin "2"))
 (symbol (lib_id "Device:LED") (at 142.24 81.28 90) (unit 1) (in_bom yes) (on_board yes) (dnp no)
  (property "Reference" "D4" (at 147.32 80.01 90) (effects (font (size 1.27 1.27))))
  (property "Value" "Warm White" (at 149.86 82.55 90) (effects (font (size 1.27 1.27))))
  (property "Footprint" "usb-led-bar:LED_2835_PolarityTolerant" (at 142.24 81.28 90) (effects (font (size 1.27 1.27)) hide))
  (property "Datasheet" "~" (at 142.24 81.28 0) (effects (font (size 1.27 1.27)) hide))
  (property "LCSC" "C2843875" (at 142.24 81.28 0) (effects (font (size 1.27 1.27)) hide))
  (property "MPN" "XL-2835WWC-02" (at 142.24 81.28 0) (effects (font (size 1.27 1.27)) hide))
  (property "Manufacturer" "XINGLIGHT" (at 142.24 81.28 0) (effects (font (size 1.27 1.27)) hide)) (pin "1") (pin "2"))
 (symbol (lib_id "Device:R") (at 162.56 68.58 0) (unit 1) (in_bom yes) (on_board yes) (dnp no)
  (property "Reference" "R5" (at 165.1 67.31 0) (effects (font (size 1.27 1.27)) (justify left)))
  (property "Value" "100" (at 165.1 69.85 0) (effects (font (size 1.27 1.27)) (justify left)))
  (property "Footprint" "usb-led-bar:R_0805_2012Metric" (at 160.782 68.58 90) (effects (font (size 1.27 1.27)) hide))
  (property "Datasheet" "~" (at 162.56 68.58 0) (effects (font (size 1.27 1.27)) hide))
  (property "LCSC" "C17408" (at 162.56 68.58 0) (effects (font (size 1.27 1.27)) hide))
  (property "MPN" "0805W8F1000T5E" (at 162.56 68.58 0) (effects (font (size 1.27 1.27)) hide))
  (property "Manufacturer" "UNI-ROYAL" (at 162.56 68.58 0) (effects (font (size 1.27 1.27)) hide)) (pin "1") (pin "2"))
 (symbol (lib_id "Device:LED") (at 162.56 81.28 90) (unit 1) (in_bom yes) (on_board yes) (dnp no)
  (property "Reference" "D5" (at 167.64 80.01 90) (effects (font (size 1.27 1.27))))
  (property "Value" "Warm White" (at 170.18 82.55 90) (effects (font (size 1.27 1.27))))
  (property "Footprint" "usb-led-bar:LED_2835_PolarityTolerant" (at 162.56 81.28 90) (effects (font (size 1.27 1.27)) hide))
  (property "Datasheet" "~" (at 162.56 81.28 0) (effects (font (size 1.27 1.27)) hide))
  (property "LCSC" "C2843875" (at 162.56 81.28 0) (effects (font (size 1.27 1.27)) hide))
  (property "MPN" "XL-2835WWC-02" (at 162.56 81.28 0) (effects (font (size 1.27 1.27)) hide))
  (property "Manufacturer" "XINGLIGHT" (at 162.56 81.28 0) (effects (font (size 1.27 1.27)) hide)) (pin "1") (pin "2"))
 (symbol (lib_id "Device:R") (at 182.88 68.58 0) (unit 1) (in_bom yes) (on_board yes) (dnp no)
  (property "Reference" "R6" (at 185.42 67.31 0) (effects (font (size 1.27 1.27)) (justify left)))
  (property "Value" "100" (at 185.42 69.85 0) (effects (font (size 1.27 1.27)) (justify left)))
  (property "Footprint" "usb-led-bar:R_0805_2012Metric" (at 181.102 68.58 90) (effects (font (size 1.27 1.27)) hide))
  (property "Datasheet" "~" (at 182.88 68.58 0) (effects (font (size 1.27 1.27)) hide))
  (property "LCSC" "C17408" (at 182.88 68.58 0) (effects (font (size 1.27 1.27)) hide))
  (property "MPN" "0805W8F1000T5E" (at 182.88 68.58 0) (effects (font (size 1.27 1.27)) hide))
  (property "Manufacturer" "UNI-ROYAL" (at 182.88 68.58 0) (effects (font (size 1.27 1.27)) hide)) (pin "1") (pin "2"))
 (symbol (lib_id "Device:LED") (at 182.88 81.28 90) (unit 1) (in_bom yes) (on_board yes) (dnp no)
  (property "Reference" "D6" (at 187.96 80.01 90) (effects (font (size 1.27 1.27))))
  (property "Value" "Warm White" (at 190.5 82.55 90) (effects (font (size 1.27 1.27))))
  (property "Footprint" "usb-led-bar:LED_2835_PolarityTolerant" (at 182.88 81.28 90) (effects (font (size 1.27 1.27)) hide))
  (property "Datasheet" "~" (at 182.88 81.28 0) (effects (font (size 1.27 1.27)) hide))
  (property "LCSC" "C2843875" (at 182.88 81.28 0) (effects (font (size 1.27 1.27)) hide))
  (property "MPN" "XL-2835WWC-02" (at 182.88 81.28 0) (effects (font (size 1.27 1.27)) hide))
  (property "Manufacturer" "XINGLIGHT" (at 182.88 81.28 0) (effects (font (size 1.27 1.27)) hide)) (pin "1") (pin "2"))
 (symbol (lib_id "Device:R") (at 203.2 68.58 0) (unit 1) (in_bom yes) (on_board yes) (dnp no)
  (property "Reference" "R7" (at 205.74 67.31 0) (effects (font (size 1.27 1.27)) (justify left)))
  (property "Value" "100" (at 205.74 69.85 0) (effects (font (size 1.27 1.27)) (justify left)))
  (property "Footprint" "usb-led-bar:R_0805_2012Metric" (at 201.422 68.58 90) (effects (font (size 1.27 1.27)) hide))
  (property "Datasheet" "~" (at 203.2 68.58 0) (effects (font (size 1.27 1.27)) hide))
  (property "LCSC" "C17408" (at 203.2 68.58 0) (effects (font (size 1.27 1.27)) hide))
  (property "MPN" "0805W8F1000T5E" (at 203.2 68.58 0) (effects (font (size 1.27 1.27)) hide))
  (property "Manufacturer" "UNI-ROYAL" (at 203.2 68.58 0) (effects (font (size 1.27 1.27)) hide)) (pin "1") (pin "2"))
 (symbol (lib_id "Device:LED") (at 203.2 81.28 90) (unit 1) (in_bom yes) (on_board yes) (dnp no)
  (property "Reference" "D7" (at 208.28 80.01 90) (effects (font (size 1.27 1.27))))
  (property "Value" "Warm White" (at 210.82 82.55 90) (effects (font (size 1.27 1.27))))
  (property "Footprint" "usb-led-bar:LED_2835_PolarityTolerant" (at 203.2 81.28 90) (effects (font (size 1.27 1.27)) hide))
  (property "Datasheet" "~" (at 203.2 81.28 0) (effects (font (size 1.27 1.27)) hide))
  (property "LCSC" "C2843875" (at 203.2 81.28 0) (effects (font (size 1.27 1.27)) hide))
  (property "MPN" "XL-2835WWC-02" (at 203.2 81.28 0) (effects (font (size 1.27 1.27)) hide))
  (property "Manufacturer" "XINGLIGHT" (at 203.2 81.28 0) (effects (font (size 1.27 1.27)) hide)) (pin "1") (pin "2"))
 (symbol (lib_id "Device:R") (at 223.52 68.58 0) (unit 1) (in_bom yes) (on_board yes) (dnp no)
  (property "Reference" "R8" (at 226.06 67.31 0) (effects (font (size 1.27 1.27)) (justify left)))
  (property "Value" "100" (at 226.06 69.85 0) (effects (font (size 1.27 1.27)) (justify left)))
  (property "Footprint" "usb-led-bar:R_0805_2012Metric" (at 221.742 68.58 90) (effects (font (size 1.27 1.27)) hide))
  (property "Datasheet" "~" (at 223.52 68.58 0) (effects (font (size 1.27 1.27)) hide))
  (property "LCSC" "C17408" (at 223.52 68.58 0) (effects (font (size 1.27 1.27)) hide))
  (property "MPN" "0805W8F1000T5E" (at 223.52 68.58 0) (effects (font (size 1.27 1.27)) hide))
  (property "Manufacturer" "UNI-ROYAL" (at 223.52 68.58 0) (effects (font (size 1.27 1.27)) hide)) (pin "1") (pin "2"))
 (symbol (lib_id "Device:LED") (at 223.52 81.28 90) (unit 1) (in_bom yes) (on_board yes) (dnp no)
  (property "Reference" "D8" (at 228.6 80.01 90) (effects (font (size 1.27 1.27))))
  (property "Value" "Warm White" (at 231.14 82.55 90) (effects (font (size 1.27 1.27))))
  (property "Footprint" "usb-led-bar:LED_2835_PolarityTolerant" (at 223.52 81.28 90) (effects (font (size 1.27 1.27)) hide))
  (property "Datasheet" "~" (at 223.52 81.28 0) (effects (font (size 1.27 1.27)) hide))
  (property "LCSC" "C2843875" (at 223.52 81.28 0) (effects (font (size 1.27 1.27)) hide))
  (property "MPN" "XL-2835WWC-02" (at 223.52 81.28 0) (effects (font (size 1.27 1.27)) hide))
  (property "Manufacturer" "XINGLIGHT" (at 223.52 81.28 0) (effects (font (size 1.27 1.27)) hide)) (pin "1") (pin "2"))
 (symbol (lib_id "Mechanical:MountingHole") (at 248.92 76.2 0) (unit 1) (in_bom no) (on_board yes) (dnp no)
  (property "Reference" "H1" (at 248.92 71.12 0) (effects (font (size 1.27 1.27))))
  (property "Value" "M3" (at 248.92 73.025 0) (effects (font (size 1.27 1.27))))
  (property "Footprint" "MountingHole:MountingHole_3.2mm_M3" (at 248.92 76.2 0) (effects (font (size 1.27 1.27)) hide))
  (property "Datasheet" "~" (at 248.92 76.2 0) (effects (font (size 1.27 1.27)) hide)))
 (symbol (lib_id "power:PWR_FLAG") (at 223.52 60.96 0) (unit 1) (in_bom no) (on_board no) (dnp no)
  (property "Reference" "#FLG01" (at 223.52 59.055 0) (effects (font (size 1.27 1.27)) hide))
  (property "Value" "PWR_FLAG" (at 223.52 57.15 0) (effects (font (size 1.27 1.27))))
  (property "Footprint" "" (at 223.52 60.96 0) (effects (font (size 1.27 1.27)) hide))
  (property "Datasheet" "" (at 223.52 60.96 0) (effects (font (size 1.27 1.27)) hide)) (pin "1"))
 (symbol (lib_id "power:PWR_FLAG") (at 223.52 91.44 180) (unit 1) (in_bom no) (on_board no) (dnp no)
  (property "Reference" "#FLG02" (at 223.52 93.345 0) (effects (font (size 1.27 1.27)) hide))
  (property "Value" "PWR_FLAG" (at 223.52 95.25 0) (effects (font (size 1.27 1.27))))
  (property "Footprint" "" (at 223.52 91.44 0) (effects (font (size 1.27 1.27)) hide))
  (property "Datasheet" "" (at 223.52 91.44 0) (effects (font (size 1.27 1.27)) hide)) (pin "1"))

 (sheet_instances (path "" (page "1"))))
